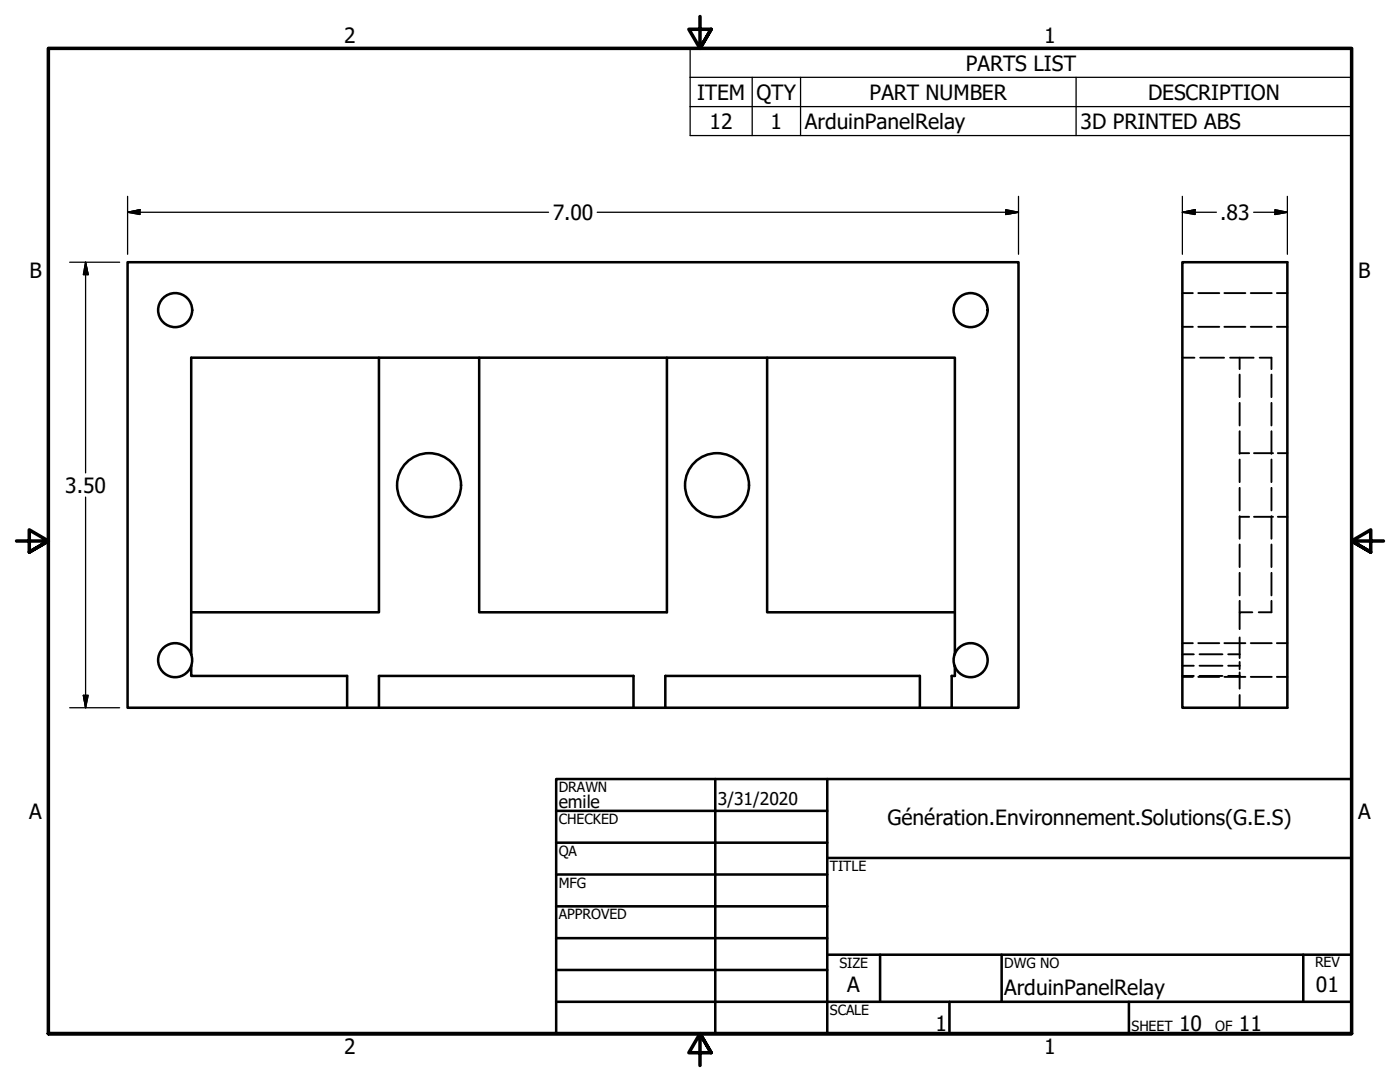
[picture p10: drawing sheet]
<svg xmlns="http://www.w3.org/2000/svg" width="279mm" height="216mm" viewBox="0 0 279 216" stroke-linecap="round" stroke-linejoin="round" font-family="sans-serif">
<!-- layer: Visible (ANSI) -->
<g fill="none" stroke="#000" stroke-width=".51">
<path d="M236 52.3h20.9v88.9h-20.9zM75.6 71.4v50.8h-37.4M95.6 71.4v50.8h37.5v-50.8M153.1 71.4v50.8h37.5M38.2 130.6v-59.2h152.4v59.2M38.2 132.8v2.1h31.1v6.3M190.6 132.8v2.1h-.7v6.3M69.3 141.2h-43.8v-88.9h177.8v88.9h-13.4M69.3 141.2h120.6M75.6 141.2v-6.3h50.8v6.3M132.8 141.2v-6.3h50.8v6.3"/>
<circle cx="35" cy="61.9" r="3.4"/>
<circle cx="193.7" cy="61.9" r="3.4"/>
<circle cx="85.6" cy="96.8" r="6.4"/>
<circle cx="143.1" cy="96.8" r="6.4"/>
<circle cx="35" cy="131.7" r="3.4"/>
<circle cx="193.7" cy="131.7" r="3.4"/>
</g>
<!-- layer: Hidden (ANSI) -->
<g fill="none" stroke="#000" stroke-width=".38">
<path d="M236 58.5h2.1M239.1 58.5h4.2M244.3 58.5h4.2M249.6 58.5h4.2M254.8 58.5h2.1M236 65.2h2.1M236 71.4h2.4M239.1 65.2h4.2M239.5 71.4h4.8M244.3 65.2h4.2M245.5 71.4h4.7M247.4 71.4v2.3"/>
<path d="M247.4 74.7v4.5M249.6 65.2h4.2M251.4 71.4h2.3v2.3M253.7 74.7v4.5M254.8 65.2h2.1M247.4 80.4v4.5M247.4 86v4.6M247.4 91.7v4.5M247.4 97.3v4.6M247.4 90.4h1.9M250.3 90.4h3.8M253.7 80.4v4.5"/>
<path d="M253.7 86v4.6M253.7 91.7v4.5M253.7 97.3v4.6M255 90.4h1.9M247.4 103v4.5M247.4 108.6v4.6M247.4 114.3v4.5M247.4 119.9v2.3M247.4 103.1h1.9M250.3 103.1h3.8M253.7 119.9v2.3h-2.5M253.7 103v4.5"/>
<path d="M253.7 108.6v4.6M253.7 114.3v4.5M255 103.1h1.9M236 130.6h2.3M236 132.8h2.3M236 128.3h2.1M236 135.1h2.1M236 134.9h2.3M239.1 128.3h4.2M239.1 135.1h4.2M239.4 130.6h4.6M239.4 132.8h4.6"/>
<path d="M239.4 134.9h4.6M244.3 128.3h4.2M244.3 135.1h4.2M245.1 130.6h2.3M245.1 132.8h2.3M245.1 134.9h2.3M247.4 127.2v4.1M247.4 132.1v1.4M247.4 134.2v3.2M247.4 138.7v2.5M249.6 128.3h4.2M249.6 135.1h4.2"/>
<path d="M249.9 122.2h-2.5v3.3M254.8 128.3h2.1M254.8 135.1h2.1"/>
</g>
<!-- layer: Symbol (ANSI) -->
<path d="M137.7 15.4v-5.7h132v5.7M137.7 15.4h132v5.9M137.7 15.4v11.7h132v-5.8M150.1 15.4v11.7M159.8 15.4v11.7M214.8 15.4v11.7M137.7 21.3h132" fill="none" stroke="#000" stroke-width=".25"/>
<!-- layer: Border (ANSI) -->
<path d="M139.7 3.3v6.4l-2.2-3.9h4.4l-2.2 3.9 2.2-3.9M3.3 107.9h6.4l-3.9-2.2v4.5l3.9-2.3-3.9 2.3M276.1 107.9h-6.4l3.9-2.2v4.5l-3.9-2.3 3.9 2.3M9.7 206.2v-196.5h260v196.5h-260h260M141.9 210.1l-2.2-3.9 2.2 3.9h-4.4l2.2-3.9v6.4" fill="none" stroke="#000" stroke-width=".7"/>
<!-- layer: Title (ANSI) -->
<g fill="none" stroke="#000" stroke-width=".51">
<path d="M111 155.4h158.7v50.8h-158.7zM142.7 155.4v50.8M165.1 155.4v50.8M111 161.8h54.1M111 168.1h54.1M111 174.5h54.1M165.1 171.2h104.6M111 180.8h54.1M111 187.2h54.1M111 193.5h54.1M111 199.9h158.7M165.1 190.5h104.6"/>
<path d="M175.6 190.5v9.4M189.5 199.9v6.3M199.9 190.5v9.4M225.3 199.9v6.3M260.1 190.5v9.4"/>
</g>
<!-- layer: Dimension (ANSI) -->
<g fill="none" stroke="#000" stroke-width=".25">
<path d="M25.5 39.2v11.5M203.3 39.2v11.5M236 39.2v11.5M256.9 39.2v11.5M13.9 52.3h10M17.1 52.3l.5 2.5h-1zM17.1 52.3v42.1M25.5 42.4l2.4-.6v1zM25.5 42.4h84M119.2 42.4h84.1M200.7 41.8l2.6 .6-2.6 .4zM236 42.4l2.5-.6v1z"/>
<path d="M236 42.4h6.8M250.2 42.4h6.7M254.4 41.8l2.5 .6-2.5 .4zM17.1 99.2v42M16.6 138.7h1l-.5 2.5zM13.9 141.2h10"/>
</g>
<path d="M17.1 52.3l.5 2.5zM17.1 52.3l.5 2.5h-1zM25.5 42.4l2.4-.6zM25.5 42.4l2.4-.6v1zM200.7 42.8l2.6-.4zM200.7 41.8l2.6 .6-2.6 .4zM236 42.4l2.5-.6zM236 42.4l2.5-.6v1zM254.4 42.8l2.5-.4zM254.4 41.8l2.5 .6-2.5 .4zM16.6 138.7l.5 2.5zM16.6 138.7h1l-.5 2.5z" fill="#000" stroke="#000" stroke-width=".25"/>
<g font-size="4.2">
<text x="68.7" y="8.6">2</text>
<text x="208.4" y="8.6">1</text>
<text x="192.8" y="14.1">PARTS LIST</text>
<text x="139.1" y="19.9">ITEM</text>
<text x="151" y="19.9">QTY</text>
<text x="173.5" y="19.9">PART NUMBER</text>
<text x="229.1" y="19.9">DESCRIPTION</text>
<text x="141.6" y="25.7">12</text>
<text x="153.8" y="25.7">1</text>
<text x="160.7" y="25.8">ArduinPanelRelay</text>
<text x="215.6" y="25.7">3D PRINTED ABS</text>
<text x="110.3" y="43.9">7.00</text>
<text x="243.5" y="43.9">.83</text>
<text x="5.9" y="55.5">B</text>
<text x="271.1" y="55.5">B</text>
<text x="13" y="98.3">3.50</text>
<text x="5.8" y="163.4">A</text>
<text x="177.1" y="164.6">Génération.Environnement.Solutions(G.E.S)</text>
<text x="271" y="163.4">A</text>
<text x="169.1" y="198">A</text>
<text x="262.6" y="198">01</text>
<text x="200.4" y="198.6">ArduinPanelRelay</text>
<text x="186.7" y="205.7">1</text>
<text x="235.3" y="205.7">10</text>
<text x="247.3" y="205.7">11</text>
<text x="68.7" y="210.3">2</text>
<text x="208.4" y="210.3">1</text>
</g>
<g font-size="3.5">
<text x="111.5" y="161.2">emile</text>
<text x="143.3" y="160.7">3/31/2020</text>
</g>
<g font-size="2.8">
<text x="111.5" y="158">DRAWN</text>
<text x="111.5" y="164.4">CHECKED</text>
<text x="111.5" y="170.8">QA</text>
<text x="165.6" y="173.7">TITLE</text>
<text x="111.5" y="177.1">MFG</text>
<text x="111.5" y="183.5">APPROVED</text>
<text x="167.5" y="193.1">SIZE</text>
<text x="200.4" y="193.1">DWG NO</text>
<text x="262.4" y="193">REV</text>
<text x="165.6" y="202.5">SCALE</text>
<text x="225.8" y="205.7">SHEET</text>
<text x="242.5" y="205.7">OF</text>
</g>
</svg>
